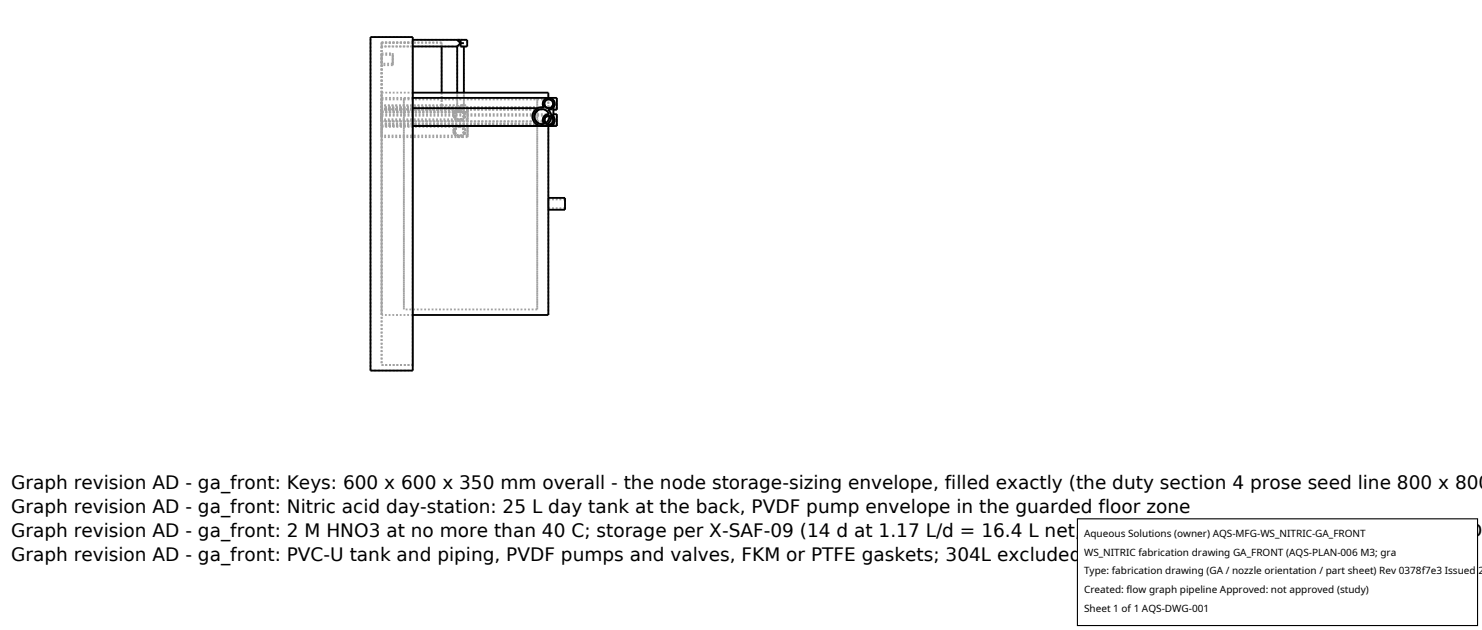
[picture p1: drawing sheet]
<svg xmlns="http://www.w3.org/2000/svg" width="212mm" height="90mm" viewBox="0 0 212 90" stroke-linecap="round" stroke-linejoin="round" font-family="sans-serif">
<g fill="none" stroke="#a0a0a0" stroke-width=".26" stroke-dasharray=".3 .3" stroke-linecap="butt">
<path d="M52.9 5.3h6M54.5 6.1v46M54.5 6.1v.5M54.5 6.6v-.5M54.5 6.6v8.5M54.5 15.1v.9M54.5 16v-.4M54.5 15.6v.4M54.5 16v-.9M54.5 15.6v1.7M54.5 17.3v-1.7M54.5 17.9v1.7"/>
<path d="M54.5 19.6v-1.7M54.5 7.6v1.7M54.5 9.3v-1.7M54.5 13.2v31.8M54.5 14v1.4M54.5 15.4v-1.4M54.5 18v-2.6M54.5 15.4v2.6M54.5 15.6v.1M54.5 15.7v-.1M54.5 16.3v1M54.5 17.3v-1"/>
<path d="M54.5 16.3h24.5M54.5 16.5h25M54.5 17.7v-1.2M54.5 16.5v1.2M54.5 14h4.4M54.5 15.4v-1.2M54.5 14.2v1.2M54.5 14.2h25M54.5 15.4v-.1M54.5 15.3v.1M54.5 13.2h4.4M54.5 7.6h1.6"/>
<path d="M54.5 7.8v1.3M54.5 9.1v-1.3M54.5 7.8h1.6M54.5 17.9h12.3M54.5 18.1v1.3M54.5 19.4v-1.3M54.5 18.1h12.3M54.5 15.8v1.2M54.5 17v-1.2M54.5 15.8h11.3M54.5 6.1h4.4M56.1 7.6v1.7"/>
<path d="M56.1 9.3v-1.7M56.1 7.8v1.3M56.1 9.1v-1.3M56.1 9.3h-1.6M56.1 9.1h-1.6M57.7 14v30.2M57.7 14h19M58.9 5.7v.4M58.9 6.1v-.4M58.9 18h-4.4M58.9 15.4h-4.4M58.9 6.6h-4.4"/>
<path d="M58.9 6.1h-4.4M58.9 5.7h6.4M63.1 15.6h-8.6M63.1 15.6h2.7M63.1 15.1v.5M63.1 15.1v-1.9M63.1 6.1v.5M63.1 6.6v-.5M63.1 15.1v-8.5M63.1 15.6v-.5M63.1 15.1h2.2M63.1 15.1h-8.6"/>
<path d="M63.1 6.6h-8.6M63.1 6.1h-4.2M64.8 18.7l.1 .4 .3 .4M64.8 16.4l.1 .4 .3 .3M64.9 16l.3-.3 .4-.1M64.9 16h-10.4M64.9 19.2l-.1-.4 .1-.5M64.9 16.8l-.1-.4 .1-.4M64.9 16.8l-.1-.3 .1-.5M65 18.7l.2 .5M65 16.4l.2 .4M65.1 16l.4-.2"/>
<path d="M65.2 18l-.3 .3-.1 .4M65.2 18l.4-.1M65.2 19.2h-.3M65.2 18.3l-.2 .4M65.2 18.3h-.3M65.2 19.2l-.2-.5 .2-.4M65.2 15.7l-.3 .3-.1 .4M65.2 16.8h-.3M65.2 16l-.2 .4M65.2 16h-.3M65.2 16.8l-.2-.4 .2-.4M65.2 15.7l.4-.1"/>
<path d="M65.3 16h.5M65.3 16l.5-.5M65.3 6.6l.5-.4M65.3 15.1l.5 .4M65.3 5.7h.5M65.3 5.7h1M65.3 5.7l.5 .5M65.3 16l.2-.2M65.3 6.6v8.5M65.3 13.2v1.9M65.3 16h-.2M65.3 16h-10.8"/>
<path d="M65.3 6.6h-2.2M65.5 15.8h.1M65.5 15.8l-.4 .2M65.5 15.8l-.2 .2M65.6 17.9l.5 .1M65.6 17.9l.6 .2 .3 .6-.2 .6-.7 .3-.6-.3-.2-.5 .2-.6 .3-.2 .3-.1M65.6 18.1l.4 .2 .2 .4-.1 .5-.5 .2-.4-.2-.2-.5 .2-.4 .4-.2M65.6 18.1l.5 .2 .1 .4-.1 .5-.5 .2-.4-.2-.2-.4 .2-.5 .4-.2M65.6 15.6l-.4 .1-.3 .3M65.6 15.6l.6 .2 .3 .6-.3 .6-.6 .3-.6-.3-.2-.6 .2-.6 .6-.2M65.6 15.8l.4 .1 .2 .5-.1 .4-.5 .2-.4-.1-.2-.5 .2-.4 .4-.2M65.6 15.8h.2"/>
<path d="M65.6 15.6h.2M65.6 15.6h.1M65.7 15.6h.1M65.7 15.6h-.1M65.7 15.6l.1-.1M65.8 15.6v.1M65.8 15.7h-.6M65.8 16v-.4M65.8 16h.9M65.8 16h-.5M65.8 15.5l-.5 .5M65.8 15.5v.5"/>
<path d="M65.8 16v-.5M65.8 15.5v-.4M65.8 15.1h.9M65.8 15.1h.5M65.8 6.6h.5M65.8 6.6v-.4M65.8 6.2l-.5 .4M65.8 15.5l-.5-.4M65.8 5.7v.5M65.8 6.2v.4M65.8 6.2v-.5M65.8 6.2l-.5-.5"/>
<path d="M65.8 5.7h-.5M65.8 5.7h.9M65.8 6.6h.9M65.8 15.6v-.1M65.8 15.5l-.1 .1M65.8 15.1v.4M65.8 15.8v.2M65.8 16v-.2M65.8 16h.3M65.8 15.7v-.1M66.1 19.5h-.9M66.1 18h-.9"/>
<path d="M66.1 18a.85 .85 0 0 1 0 1.5M66.1 19.5l-.5 .1-.4-.1M66.1 18.3l.1 .4-.1 .5M66.1 17.1h-.9M66.1 17.1l-.4 .2-.5-.2M66.1 16h-.3M66.1 16l.1 .4-.1 .4M66.1 16l.1 .4-.1 .4-.3 .2h-.4l-.3-.3-.1-.4 .2-.4 .4-.1M66.1 16l-.3-.2M66.3 16h-1M66.3 15.5h-.5M66.3 15.1h-.5"/>
<path d="M66.3 6.6h-.5M66.3 6.2h-.5M66.3 6.6v8.5M66.3 13.2v1.9M66.3 19.2l.2-.4-.2-.5M66.3 19.2h-.2M66.3 18.3h-.2M66.3 18.3l.2 .4-.2 .5M66.3 16.8h-.2M66.3 16.8l.2-.3-.1-.5M66.4 16v.6l-.3 .5M66.4 16h.3"/>
<path d="M66.4 16l-.3-.3-.3-.1M66.4 16l.1 .5-.2 .3M66.4 16h-.3M66.7 16h-.3M66.7 15.6v.4M66.7 15.6h.1M66.7 16v-.4M66.7 16h-.9M66.7 16v-.9M66.7 6.6v-.9M66.7 15.8v.2M66.7 15.8h.1"/>
<path d="M66.7 16v-.2M66.8 17.9v1.7M66.8 19.6v-1.7M66.8 18.1v1.3M66.8 19.4v-1.3M66.8 15.6v1.7M66.8 17.3v-1.7M66.8 15.8v1.2M66.8 17v-1.2M66.8 19.6h-12.3M66.8 19.4h-12.3M66.8 17.3h-12.3"/>
<path d="M66.8 17h-12.3M76.1 16.7l.1-.6 .2-.4M76.2 16.1l-.1 .5 .1 .6M76.3 16.7l.1-.6M76.4 16.1h-.2M76.4 17.2l-.1-.5M76.4 17.2h-.2M76.4 16.1l-.1 .5 .1 .6M76.4 15.7l.7-.3h.6M76.4 17.6l-.2-.4-.1-.5M76.4 17.6l.8 .4 .7-.1M76.7 14v30.2"/>
<path d="M76.9 15.7l.4-.1 .6 .1M76.9 15.7h-.5M76.9 17.6l.4 .1h.4M76.9 17.6h-.5M77.5 14.8l.1-.4 .3-.3M77.5 17.1l.1-.4 .3-.3M77.5 17.1v.1M77.5 17.2v.1M77.5 14.7v.2M77.5 17.3l.1 .2M77.5 17.3h-23M77.5 17.3v-.2"/>
<path d="M77.5 17v.1M77.6 18h-.4M77.6 16.7v.3M77.6 16.7l-.1 .4 .1 .5M77.6 14.4v.2M77.6 14.4l-.1 .4 .1 .5M77.7 17.1l.2-.4M77.7 14.8l.2-.4M77.7 17.2v-.1M77.8 17.4v-.1M77.8 15.4h-.1M77.8 15.4l.5 .3 .6-.3"/>
<path d="M77.8 15.4h-1M77.8 17.5v-.1M77.8 16.8h.1M77.9 17.5h-.1M77.9 17.6v-.1M77.9 16.7h.1M77.9 16.7h-.3M77.9 17.6h-.3M77.9 16.7l-.2 .4 .2 .5M77.9 14.4h-.3M77.9 15.3l-.2-.5M77.9 15.3h-.3"/>
<path d="M77.9 14.4l-.2 .4 .2 .5M77.9 17.9l-.2-.2M77.9 17.6l.5-.5 .1-.6M78 16.7l.1-.1M78 17.9l.3 .1 .4-.1M78.1 16.6l.2-.1M78.2 17.7l.1-.1M78.2 17.7h.4l.3-.3 .1-.4-.3-.4M78.2 17.7l-.3-.1M78.3 15.4h.2M78.3 15.7l-.6-.3M78.3 14v4"/>
<path d="M78.3 15.7h-.4M78.3 17.6l.3-.4 .1-.6M78.3 17.6h-.4M78.3 17.2l.2-.7M78.3 16.3l-.5 .2-.3 .5 .1 .5 .4 .4M78.3 16.5h.1M78.4 16.3l-.4 .1-.3 .2-.2 .4v.3M78.4 14l-.5 .1M78.4 14.2l-.5 .2-.2 .4M78.4 16.3l-.5 .1M78.4 16.3l-.2-.4-.3-.2M78.4 16.3l-.1-.2"/>
<path d="M78.4 16.3l.3 .1M78.4 16.5h.1M78.5 16.5l-.3 .1-.3 .1-.1 .3v.3M78.5 16.5l.2 .1M78.6 18h-.4M78.6 16.1h-.3M78.6 16.1l.1 .3M78.6 17.2h-.3M78.6 17.2l.1-.6M78.7 16.4l-.1-.3M78.7 16.4l-.4-.7M78.7 16.6l.3 .3v.4"/>
<path d="M78.7 16.6l-.1 .6M78.7 17.9h-.7M78.8 16.4l-.4-.1M78.8 14.1l-.4-.1M78.8 14.1h-.9M78.8 16.4h-.9M78.8 17.6l.2-.5-.2-.4M78.8 17.6l.2-.4-.2-.5M78.8 15.3l.2-.5-.2-.4M78.8 15.3l.2-.4-.2-.5M78.9 15.4a.85 .85 0 0 0-.1-1.3M79 17.3v-.4l-.3-.3"/>
<path d="M79 17.3h-1.2M79 14.8l-.2-.4-.4-.2M79 18h-24.5M79 15.4h-24.5M79 18v-2.6M79 17.3v.7M79 17.3v-1.7M79 15.4v.2M79 15.6h-24.5M79 17.3h-24.5M79 16.6l-.3-.2M79 15.6v1"/>
<path d="M79 15.6v-.2M79 17.7l.2-.7-.4-.6M79 18v-.3M79 17.7h-24.5M79 17.7v.1M79 17.8v-.1M79 15.4v.1M79 15.5v-.1M79 15.4v-.1M79 15.3v.1M79 15.7h-24.5M79 15.3h-24.5"/>
<path d="M79.1 16.7h-.3M79.1 17.6h-.3M79.1 17.6l.1-.4-.1-.5M79.1 14.4h-.3M79.1 15.3h-.3M79.1 15.3l.1-.5-.1-.4M79.2 17.5h-.1M79.2 16.9v.2M79.2 14.7v.1M79.2 14.9v.1M79.2 17.1v.1M79.5 18v-1.7"/>
<path d="M79.5 16.5v1.3M79.5 17.8v-1.3M79.5 15.7v-1.7M79.5 14.2v1.3M79.5 15.5v-1.3M79.5 17.8h-.5M79.5 15.5h-.5M78.3 28.3v1.6M78.3 29.9v-1.6M78.3 28.5v1.2M78.3 29.7v-1.2M78.3 28.5h2.4"/>
<path d="M80.7 29.9v-1.6M80.7 28.5v1.2M80.7 29.7v-1.2M80.7 29.7h-2.4M52.9 52.9h6M52.9 52.9v-47.6M54.5 52.1h4.4M54.5 45v-31.8M57.7 44.2v-30.2M58.9 52.9v-47.6M58.9 52.1v-46M58.9 45h-4.4"/>
<path d="M76.7 44.2v-30.2M76.7 44.2h-19M78.3 45v-31.8"/>
</g>
<g fill="none" stroke="#000" stroke-width=".26">
<path d="M52.9 5.3h6v47.6h-6zM58.9 15.4h17.9M58.9 14h20.6v1.7h-.5M58.9 18h18.3M58.9 13.2h19.4v.8M58.9 5.7h7.8v.9h-.9v-.9M58.9 6.6h6.4M63.1 6.6v6.6M65.3 5.7l.5 .5M65.3 6.6v6.6M65.8 6.2l-.5 .4M65.8 6.2h.5"/>
<path d="M66.3 6.6v6.6M76.9 15.7l-.4 .4-.2 .5 .2 .6 .4 .4M77.5 14.8l.2 .6M77.5 17.1v.1M77.5 17.1h.1M77.5 14.9h.1M77.5 14.9v.1M77.5 15l.1 .1M77.6 17h-.1M77.6 14.6l-.1 .1M77.6 18h.6M77.6 15.1v.1"/>
<path d="M77.6 17.5v.1M77.6 15.2v.1M77.7 15.4h-.8l-.4 .3-.3 .3-.1 .8 .3 .8 .4 .2 .4 .2 .7-.1 .4 .1 .4-.1 .4-.3 .1-.5-.1-.5-.4-.2M77.7 15.4l-.2-.7 .3-.5 .6-.2 .6 .2 .2 .5-.1 .5-.3 .4-.5 .1 .4 .7M77.7 17.1l.1 .2M77.7 17.2l.1 .1M77.7 14.8l.2 .4 .4 .2 .5-.1 .2-.5M77.8 16.9l-.1 .2M77.8 17.4h.1M77.8 17.5h.1M77.8 16.8v.1M77.9 17.5h.1"/>
<path d="M77.9 17.6h.1M77.9 16.7v.1M77.9 17.6l.3 .1M78 16.7h.1M78.1 16.6h.1M78.3 16.5h.1M78.3 18v27h-19.4M78.3 16.5h.1l-.4 .1-.2 .3v.4l.1 .3M78.3 16.3h.1M78.4 16.3l-.4 .1-.3 .3-.2 .3 .1 .5a.15 .15 0 0 1 .1 .1 .15 .15 0 0 1-.2 .1l-.6-.1-.4-.4-.2-.6 .2-.6 .5-.3 .5-.1 .6 .2 .3 .5M78.4 16.3h.1M78.4 16.5l.3 .1"/>
<path d="M78.5 16.5l-.2 .6-.4 .5M78.5 16.5l-.4 .1-.3 .3v.4l.1 .3M78.5 16.5h.1M78.7 16.6l.3 .4-.1 .4-.3 .3h-.4M78.7 16.6l-.1 .6-.4 .5M78.7 16.6h.1M78.7 17.9l.3-.2v.3h-.4M78.9 15.4h.1v1.2l-.3-.2M79 16.3h.5v1.7h-20.6M79.1 16.7l.1 .2M79.1 14.4l.1 .3M79.1 17.5v.1"/>
<path d="M79.2 15l-.1 .3M79.2 15h.1M79.2 17.2v.3M79.2 17.1h.1M79.2 14.8v.1M78.3 28.3h2.4v1.6h-2.4"/>
<circle cx="78.4" cy="14.8" r=".63"/>
</g>
<path d="M153.9 74.1h57.1v15.2h-57.1z" fill="#fff" stroke="#000" stroke-width=".16"/>
<g font-size="2.6">
<text x="1.6" y="69.8">Graph revision AD - ga_front: Keys: 600 x 600 x 350 mm overall - the node storage-sizing envelope, filled exactly (the duty section 4 prose seed line 800 x 800</text>
<text x="1.6" y="73.3">Graph revision AD - ga_front: Nitric acid day-station: 25 L day tank at the back, PVDF pump envelope in the guarded floor zone</text>
<text x="1.6" y="76.7">Graph revision AD - ga_front: 2 M HNO3 at no more than 40 C; storage per X-SAF-09 (14 d at 1.17 L/d = 16.4 L net, tank 25 L nominal, own bund 30 L); AQS-D</text>
<text x="1.6" y="80.2">Graph revision AD - ga_front: PVC-U tank and piping, PVDF pumps and valves, FKM or PTFE gaskets; 304L excluded (M3) - duty section 3</text>
</g>
<g font-size="1.4">
<text x="154.8" y="76.6">Aqueous Solutions (owner) AQS-MFG-WS_NITRIC-GA_FRONT</text>
<text x="154.8" y="79.3">WS_NITRIC fabrication drawing GA_FRONT (AQS-PLAN-006 M3; gra</text>
<text x="154.8" y="82">Type: fabrication drawing (GA / nozzle orientation / part sheet) Rev 0378f7e3 Issued 2</text>
<text x="154.8" y="84.7">Created: flow graph pipeline Approved: not approved (study)</text>
<text x="154.8" y="87.4">Sheet 1 of 1 AQS-DWG-001</text>
</g>
</svg>
